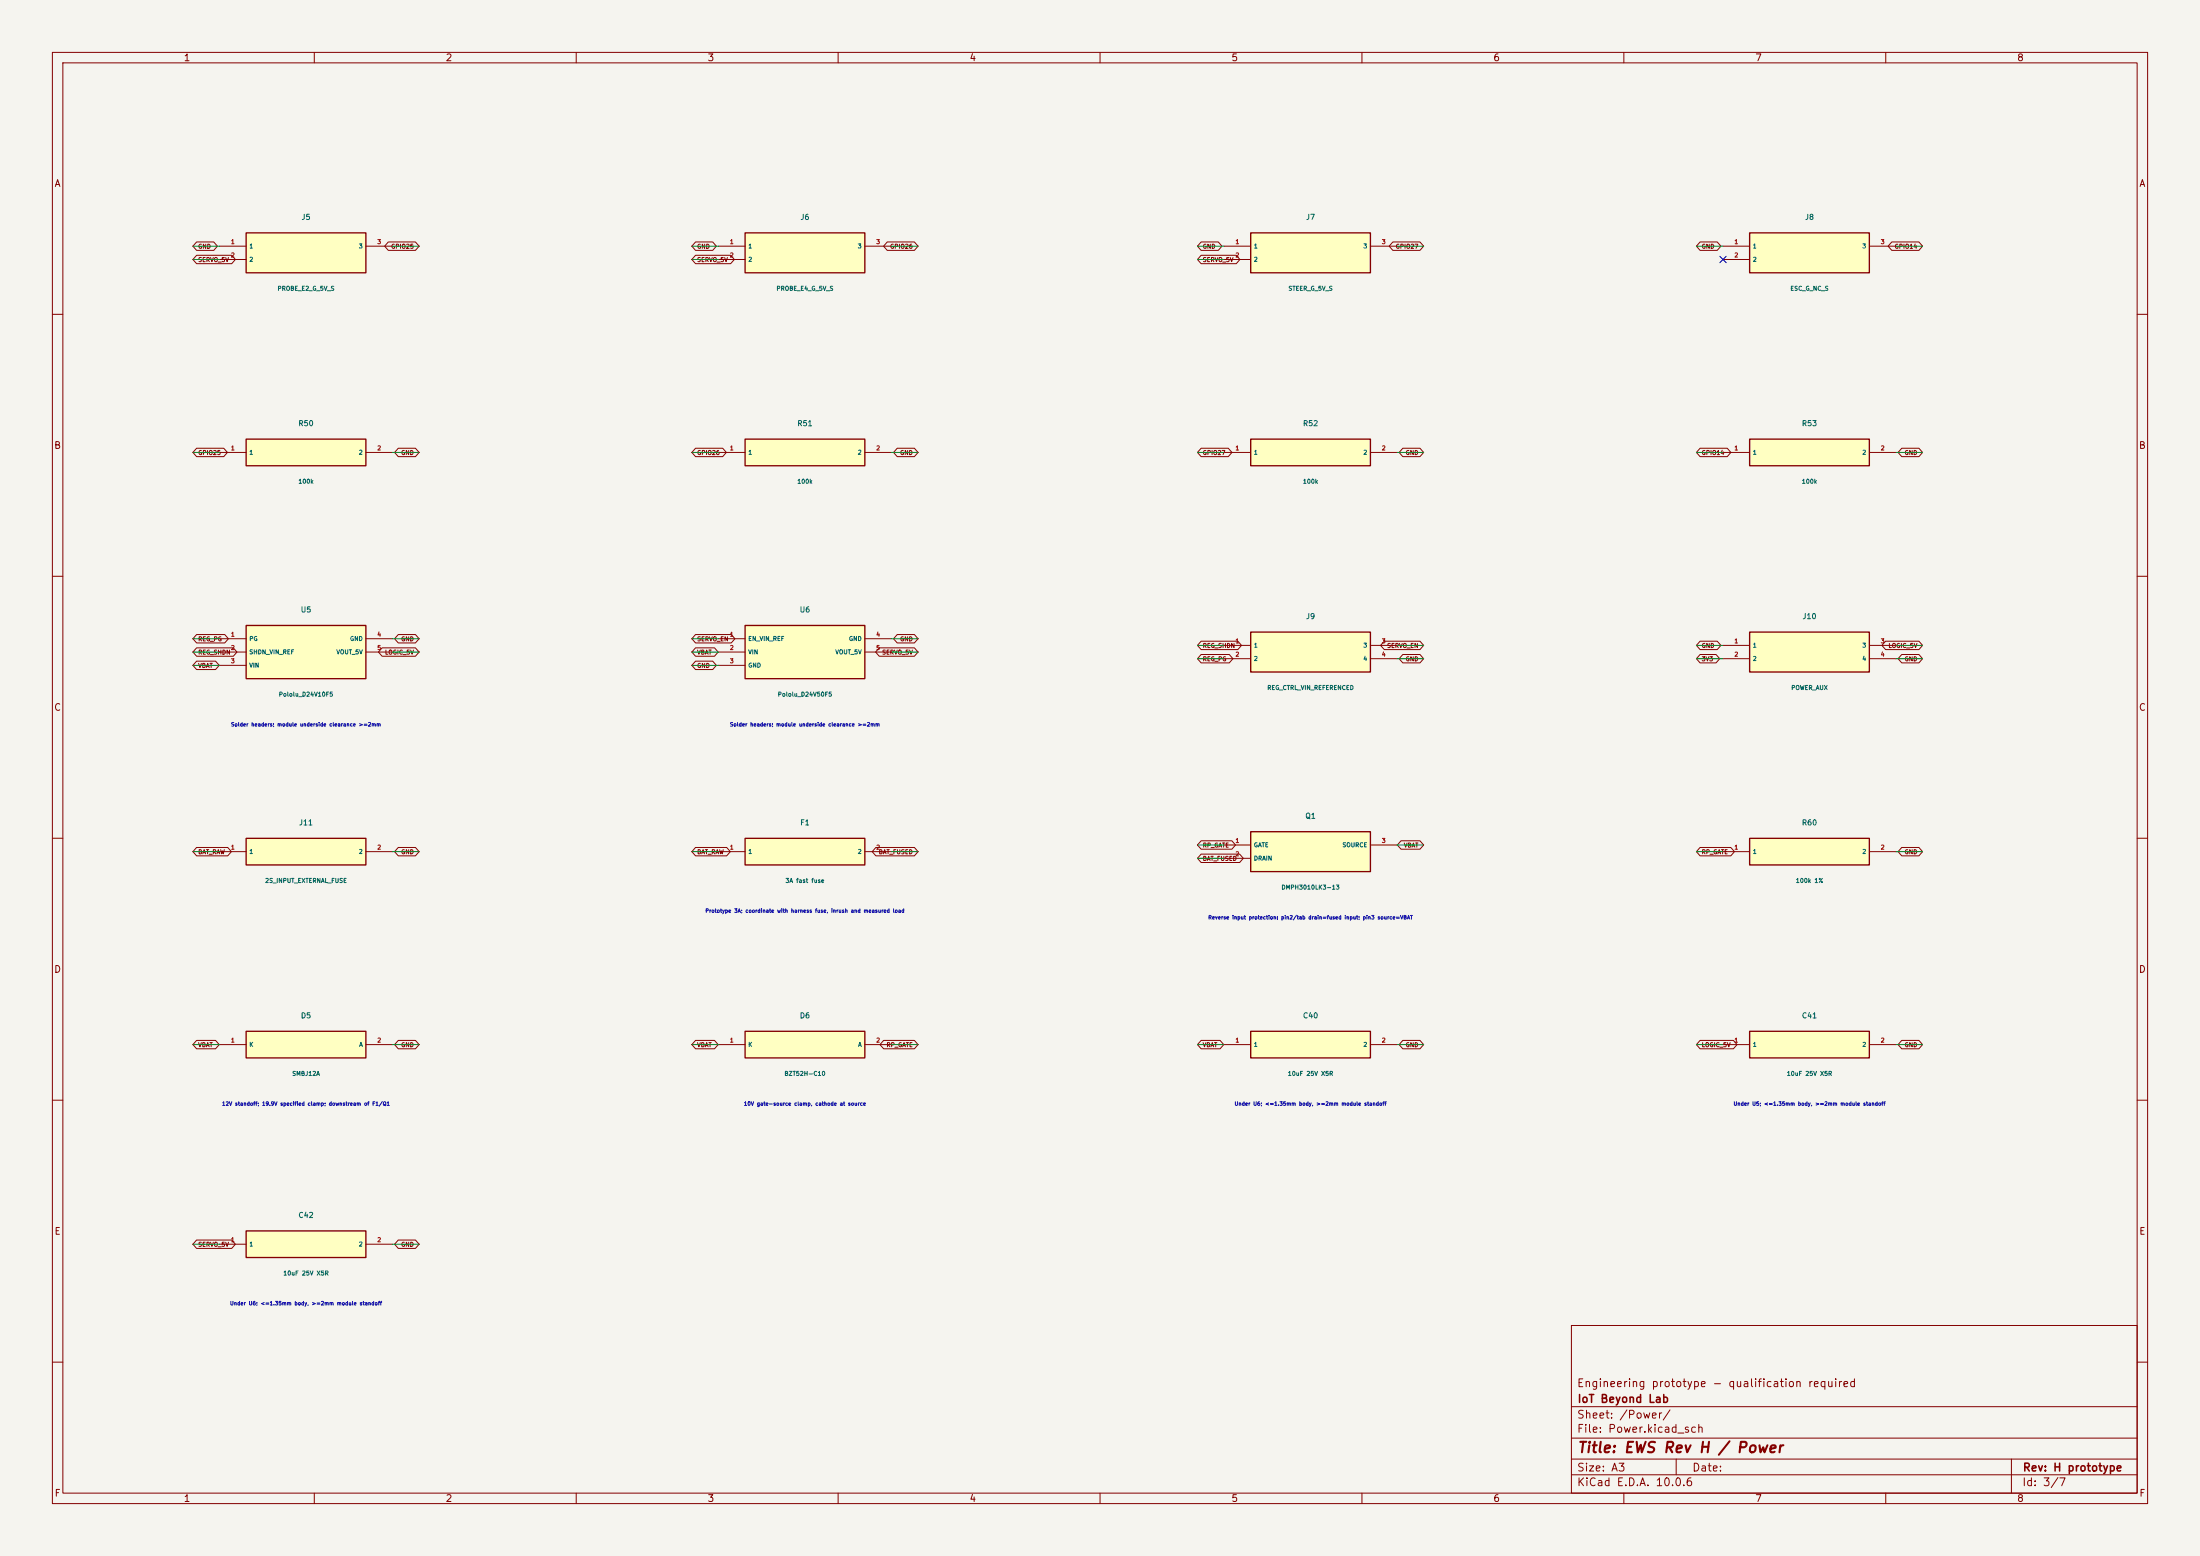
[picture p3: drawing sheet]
(kicad_sch (version 20250114) (generator "eeschema") (paper "A3")
  (title_block (title "EWS Rev H / Power") (rev "H prototype") (company "IoT Beyond Lab") (comment 1 "Engineering prototype - qualification required"))
(lib_symbols (symbol "EWS:J5" (pin_names (offset 0.5)) (in_bom yes) (on_board yes)
  (property "Reference" "J5" (at 0 6.8100000000000005 0) (effects (font (size 1 1))))
  (property "Value" "PROBE_E2_G_5V_S" (at 0 -6.8100000000000005 0) (effects (font (size 0.8 0.8))))
  (property "Footprint" "EWS:J5" (at 0 0 0) (effects (font (size 1 1)) hide))
  (symbol "J5_0_1" (rectangle (start -11.43 3.81) (end 11.43 -3.81) (stroke (width .254) (type default)) (fill (type background))))
  (symbol "J5_1_1" (pin passive line (at -16.509999999999998 1.27 0) (length 5.08) (name "1" (effects (font (size 0.8 0.8)))) (number "1" (effects (font (size 0.8 0.8)))))(pin passive line (at -16.509999999999998 -1.27 0) (length 5.08) (name "2" (effects (font (size 0.8 0.8)))) (number "2" (effects (font (size 0.8 0.8)))))(pin passive line (at 16.509999999999998 1.27 180) (length 5.08) (name "3" (effects (font (size 0.8 0.8)))) (number "3" (effects (font (size 0.8 0.8)))))))(symbol "EWS:J6" (pin_names (offset 0.5)) (in_bom yes) (on_board yes)
  (property "Reference" "J6" (at 0 6.8100000000000005 0) (effects (font (size 1 1))))
  (property "Value" "PROBE_E4_G_5V_S" (at 0 -6.8100000000000005 0) (effects (font (size 0.8 0.8))))
  (property "Footprint" "EWS:J6" (at 0 0 0) (effects (font (size 1 1)) hide))
  (symbol "J6_0_1" (rectangle (start -11.43 3.81) (end 11.43 -3.81) (stroke (width .254) (type default)) (fill (type background))))
  (symbol "J6_1_1" (pin passive line (at -16.509999999999998 1.27 0) (length 5.08) (name "1" (effects (font (size 0.8 0.8)))) (number "1" (effects (font (size 0.8 0.8)))))(pin passive line (at -16.509999999999998 -1.27 0) (length 5.08) (name "2" (effects (font (size 0.8 0.8)))) (number "2" (effects (font (size 0.8 0.8)))))(pin passive line (at 16.509999999999998 1.27 180) (length 5.08) (name "3" (effects (font (size 0.8 0.8)))) (number "3" (effects (font (size 0.8 0.8)))))))(symbol "EWS:J7" (pin_names (offset 0.5)) (in_bom yes) (on_board yes)
  (property "Reference" "J7" (at 0 6.8100000000000005 0) (effects (font (size 1 1))))
  (property "Value" "STEER_G_5V_S" (at 0 -6.8100000000000005 0) (effects (font (size 0.8 0.8))))
  (property "Footprint" "EWS:J7" (at 0 0 0) (effects (font (size 1 1)) hide))
  (symbol "J7_0_1" (rectangle (start -11.43 3.81) (end 11.43 -3.81) (stroke (width .254) (type default)) (fill (type background))))
  (symbol "J7_1_1" (pin passive line (at -16.509999999999998 1.27 0) (length 5.08) (name "1" (effects (font (size 0.8 0.8)))) (number "1" (effects (font (size 0.8 0.8)))))(pin passive line (at -16.509999999999998 -1.27 0) (length 5.08) (name "2" (effects (font (size 0.8 0.8)))) (number "2" (effects (font (size 0.8 0.8)))))(pin passive line (at 16.509999999999998 1.27 180) (length 5.08) (name "3" (effects (font (size 0.8 0.8)))) (number "3" (effects (font (size 0.8 0.8)))))))(symbol "EWS:J8" (pin_names (offset 0.5)) (in_bom yes) (on_board yes)
  (property "Reference" "J8" (at 0 6.8100000000000005 0) (effects (font (size 1 1))))
  (property "Value" "ESC_G_NC_S" (at 0 -6.8100000000000005 0) (effects (font (size 0.8 0.8))))
  (property "Footprint" "EWS:J8" (at 0 0 0) (effects (font (size 1 1)) hide))
  (symbol "J8_0_1" (rectangle (start -11.43 3.81) (end 11.43 -3.81) (stroke (width .254) (type default)) (fill (type background))))
  (symbol "J8_1_1" (pin passive line (at -16.509999999999998 1.27 0) (length 5.08) (name "1" (effects (font (size 0.8 0.8)))) (number "1" (effects (font (size 0.8 0.8)))))(pin passive line (at -16.509999999999998 -1.27 0) (length 5.08) (name "2" (effects (font (size 0.8 0.8)))) (number "2" (effects (font (size 0.8 0.8)))))(pin passive line (at 16.509999999999998 1.27 180) (length 5.08) (name "3" (effects (font (size 0.8 0.8)))) (number "3" (effects (font (size 0.8 0.8)))))))(symbol "EWS:R50" (pin_names (offset 0.5)) (in_bom yes) (on_board yes)
  (property "Reference" "R50" (at 0 5.54 0) (effects (font (size 1 1))))
  (property "Value" "100k" (at 0 -5.54 0) (effects (font (size 0.8 0.8))))
  (property "Footprint" "EWS:R50" (at 0 0 0) (effects (font (size 1 1)) hide))
  (symbol "R50_0_1" (rectangle (start -11.43 2.54) (end 11.43 -2.54) (stroke (width .254) (type default)) (fill (type background))))
  (symbol "R50_1_1" (pin passive line (at -16.509999999999998 0.0 0) (length 5.08) (name "1" (effects (font (size 0.8 0.8)))) (number "1" (effects (font (size 0.8 0.8)))))(pin passive line (at 16.509999999999998 0.0 180) (length 5.08) (name "2" (effects (font (size 0.8 0.8)))) (number "2" (effects (font (size 0.8 0.8)))))))(symbol "EWS:R51" (pin_names (offset 0.5)) (in_bom yes) (on_board yes)
  (property "Reference" "R51" (at 0 5.54 0) (effects (font (size 1 1))))
  (property "Value" "100k" (at 0 -5.54 0) (effects (font (size 0.8 0.8))))
  (property "Footprint" "EWS:R51" (at 0 0 0) (effects (font (size 1 1)) hide))
  (symbol "R51_0_1" (rectangle (start -11.43 2.54) (end 11.43 -2.54) (stroke (width .254) (type default)) (fill (type background))))
  (symbol "R51_1_1" (pin passive line (at -16.509999999999998 0.0 0) (length 5.08) (name "1" (effects (font (size 0.8 0.8)))) (number "1" (effects (font (size 0.8 0.8)))))(pin passive line (at 16.509999999999998 0.0 180) (length 5.08) (name "2" (effects (font (size 0.8 0.8)))) (number "2" (effects (font (size 0.8 0.8)))))))(symbol "EWS:R52" (pin_names (offset 0.5)) (in_bom yes) (on_board yes)
  (property "Reference" "R52" (at 0 5.54 0) (effects (font (size 1 1))))
  (property "Value" "100k" (at 0 -5.54 0) (effects (font (size 0.8 0.8))))
  (property "Footprint" "EWS:R52" (at 0 0 0) (effects (font (size 1 1)) hide))
  (symbol "R52_0_1" (rectangle (start -11.43 2.54) (end 11.43 -2.54) (stroke (width .254) (type default)) (fill (type background))))
  (symbol "R52_1_1" (pin passive line (at -16.509999999999998 0.0 0) (length 5.08) (name "1" (effects (font (size 0.8 0.8)))) (number "1" (effects (font (size 0.8 0.8)))))(pin passive line (at 16.509999999999998 0.0 180) (length 5.08) (name "2" (effects (font (size 0.8 0.8)))) (number "2" (effects (font (size 0.8 0.8)))))))(symbol "EWS:R53" (pin_names (offset 0.5)) (in_bom yes) (on_board yes)
  (property "Reference" "R53" (at 0 5.54 0) (effects (font (size 1 1))))
  (property "Value" "100k" (at 0 -5.54 0) (effects (font (size 0.8 0.8))))
  (property "Footprint" "EWS:R53" (at 0 0 0) (effects (font (size 1 1)) hide))
  (symbol "R53_0_1" (rectangle (start -11.43 2.54) (end 11.43 -2.54) (stroke (width .254) (type default)) (fill (type background))))
  (symbol "R53_1_1" (pin passive line (at -16.509999999999998 0.0 0) (length 5.08) (name "1" (effects (font (size 0.8 0.8)))) (number "1" (effects (font (size 0.8 0.8)))))(pin passive line (at 16.509999999999998 0.0 180) (length 5.08) (name "2" (effects (font (size 0.8 0.8)))) (number "2" (effects (font (size 0.8 0.8)))))))(symbol "EWS:U5" (pin_names (offset 0.5)) (in_bom yes) (on_board yes)
  (property "Reference" "U5" (at 0 8.08 0) (effects (font (size 1 1))))
  (property "Value" "Pololu_D24V10F5" (at 0 -8.08 0) (effects (font (size 0.8 0.8))))
  (property "Footprint" "EWS:U5" (at 0 0 0) (effects (font (size 1 1)) hide))
  (symbol "U5_0_1" (rectangle (start -11.43 5.08) (end 11.43 -5.08) (stroke (width .254) (type default)) (fill (type background))))
  (symbol "U5_1_1" (pin open_collector line (at -16.509999999999998 2.54 0) (length 5.08) (name "PG" (effects (font (size 0.8 0.8)))) (number "1" (effects (font (size 0.8 0.8)))))(pin input line (at -16.509999999999998 0.0 0) (length 5.08) (name "SHDN_VIN_REF" (effects (font (size 0.8 0.8)))) (number "2" (effects (font (size 0.8 0.8)))))(pin passive line (at -16.509999999999998 -2.54 0) (length 5.08) (name "VIN" (effects (font (size 0.8 0.8)))) (number "3" (effects (font (size 0.8 0.8)))))(pin passive line (at 16.509999999999998 2.54 180) (length 5.08) (name "GND" (effects (font (size 0.8 0.8)))) (number "4" (effects (font (size 0.8 0.8)))))(pin power_out line (at 16.509999999999998 0.0 180) (length 5.08) (name "VOUT_5V" (effects (font (size 0.8 0.8)))) (number "5" (effects (font (size 0.8 0.8)))))))(symbol "EWS:U6" (pin_names (offset 0.5)) (in_bom yes) (on_board yes)
  (property "Reference" "U6" (at 0 8.08 0) (effects (font (size 1 1))))
  (property "Value" "Pololu_D24V50F5" (at 0 -8.08 0) (effects (font (size 0.8 0.8))))
  (property "Footprint" "EWS:U6" (at 0 0 0) (effects (font (size 1 1)) hide))
  (symbol "U6_0_1" (rectangle (start -11.43 5.08) (end 11.43 -5.08) (stroke (width .254) (type default)) (fill (type background))))
  (symbol "U6_1_1" (pin input line (at -16.509999999999998 2.54 0) (length 5.08) (name "EN_VIN_REF" (effects (font (size 0.8 0.8)))) (number "1" (effects (font (size 0.8 0.8)))))(pin passive line (at -16.509999999999998 0.0 0) (length 5.08) (name "VIN" (effects (font (size 0.8 0.8)))) (number "2" (effects (font (size 0.8 0.8)))))(pin passive line (at -16.509999999999998 -2.54 0) (length 5.08) (name "GND" (effects (font (size 0.8 0.8)))) (number "3" (effects (font (size 0.8 0.8)))))(pin passive line (at 16.509999999999998 2.54 180) (length 5.08) (name "GND" (effects (font (size 0.8 0.8)))) (number "4" (effects (font (size 0.8 0.8)))))(pin power_out line (at 16.509999999999998 0.0 180) (length 5.08) (name "VOUT_5V" (effects (font (size 0.8 0.8)))) (number "5" (effects (font (size 0.8 0.8)))))))(symbol "EWS:J9" (pin_names (offset 0.5)) (in_bom yes) (on_board yes)
  (property "Reference" "J9" (at 0 6.8100000000000005 0) (effects (font (size 1 1))))
  (property "Value" "REG_CTRL_VIN_REFERENCED" (at 0 -6.8100000000000005 0) (effects (font (size 0.8 0.8))))
  (property "Footprint" "EWS:J9" (at 0 0 0) (effects (font (size 1 1)) hide))
  (symbol "J9_0_1" (rectangle (start -11.43 3.81) (end 11.43 -3.81) (stroke (width .254) (type default)) (fill (type background))))
  (symbol "J9_1_1" (pin passive line (at -16.509999999999998 1.27 0) (length 5.08) (name "1" (effects (font (size 0.8 0.8)))) (number "1" (effects (font (size 0.8 0.8)))))(pin passive line (at -16.509999999999998 -1.27 0) (length 5.08) (name "2" (effects (font (size 0.8 0.8)))) (number "2" (effects (font (size 0.8 0.8)))))(pin passive line (at 16.509999999999998 1.27 180) (length 5.08) (name "3" (effects (font (size 0.8 0.8)))) (number "3" (effects (font (size 0.8 0.8)))))(pin passive line (at 16.509999999999998 -1.27 180) (length 5.08) (name "4" (effects (font (size 0.8 0.8)))) (number "4" (effects (font (size 0.8 0.8)))))))(symbol "EWS:J10" (pin_names (offset 0.5)) (in_bom yes) (on_board yes)
  (property "Reference" "J10" (at 0 6.8100000000000005 0) (effects (font (size 1 1))))
  (property "Value" "POWER_AUX" (at 0 -6.8100000000000005 0) (effects (font (size 0.8 0.8))))
  (property "Footprint" "EWS:J10" (at 0 0 0) (effects (font (size 1 1)) hide))
  (symbol "J10_0_1" (rectangle (start -11.43 3.81) (end 11.43 -3.81) (stroke (width .254) (type default)) (fill (type background))))
  (symbol "J10_1_1" (pin passive line (at -16.509999999999998 1.27 0) (length 5.08) (name "1" (effects (font (size 0.8 0.8)))) (number "1" (effects (font (size 0.8 0.8)))))(pin passive line (at -16.509999999999998 -1.27 0) (length 5.08) (name "2" (effects (font (size 0.8 0.8)))) (number "2" (effects (font (size 0.8 0.8)))))(pin passive line (at 16.509999999999998 1.27 180) (length 5.08) (name "3" (effects (font (size 0.8 0.8)))) (number "3" (effects (font (size 0.8 0.8)))))(pin passive line (at 16.509999999999998 -1.27 180) (length 5.08) (name "4" (effects (font (size 0.8 0.8)))) (number "4" (effects (font (size 0.8 0.8)))))))(symbol "EWS:J11" (pin_names (offset 0.5)) (in_bom yes) (on_board yes)
  (property "Reference" "J11" (at 0 5.54 0) (effects (font (size 1 1))))
  (property "Value" "2S_INPUT_EXTERNAL_FUSE" (at 0 -5.54 0) (effects (font (size 0.8 0.8))))
  (property "Footprint" "EWS:J11" (at 0 0 0) (effects (font (size 1 1)) hide))
  (symbol "J11_0_1" (rectangle (start -11.43 2.54) (end 11.43 -2.54) (stroke (width .254) (type default)) (fill (type background))))
  (symbol "J11_1_1" (pin passive line (at -16.509999999999998 0.0 0) (length 5.08) (name "1" (effects (font (size 0.8 0.8)))) (number "1" (effects (font (size 0.8 0.8)))))(pin passive line (at 16.509999999999998 0.0 180) (length 5.08) (name "2" (effects (font (size 0.8 0.8)))) (number "2" (effects (font (size 0.8 0.8)))))))(symbol "EWS:F1" (pin_names (offset 0.5)) (in_bom yes) (on_board yes)
  (property "Reference" "F1" (at 0 5.54 0) (effects (font (size 1 1))))
  (property "Value" "3A fast fuse" (at 0 -5.54 0) (effects (font (size 0.8 0.8))))
  (property "Footprint" "EWS:F1" (at 0 0 0) (effects (font (size 1 1)) hide))
  (symbol "F1_0_1" (rectangle (start -11.43 2.54) (end 11.43 -2.54) (stroke (width .254) (type default)) (fill (type background))))
  (symbol "F1_1_1" (pin passive line (at -16.509999999999998 0.0 0) (length 5.08) (name "1" (effects (font (size 0.8 0.8)))) (number "1" (effects (font (size 0.8 0.8)))))(pin passive line (at 16.509999999999998 0.0 180) (length 5.08) (name "2" (effects (font (size 0.8 0.8)))) (number "2" (effects (font (size 0.8 0.8)))))))(symbol "EWS:Q1" (pin_names (offset 0.5)) (in_bom yes) (on_board yes)
  (property "Reference" "Q1" (at 0 6.8100000000000005 0) (effects (font (size 1 1))))
  (property "Value" "DMPH3010LK3-13" (at 0 -6.8100000000000005 0) (effects (font (size 0.8 0.8))))
  (property "Footprint" "EWS:Q1" (at 0 0 0) (effects (font (size 1 1)) hide))
  (symbol "Q1_0_1" (rectangle (start -11.43 3.81) (end 11.43 -3.81) (stroke (width .254) (type default)) (fill (type background))))
  (symbol "Q1_1_1" (pin passive line (at -16.509999999999998 1.27 0) (length 5.08) (name "GATE" (effects (font (size 0.8 0.8)))) (number "1" (effects (font (size 0.8 0.8)))))(pin passive line (at -16.509999999999998 -1.27 0) (length 5.08) (name "DRAIN" (effects (font (size 0.8 0.8)))) (number "2" (effects (font (size 0.8 0.8)))))(pin passive line (at 16.509999999999998 1.27 180) (length 5.08) (name "SOURCE" (effects (font (size 0.8 0.8)))) (number "3" (effects (font (size 0.8 0.8)))))))(symbol "EWS:R60" (pin_names (offset 0.5)) (in_bom yes) (on_board yes)
  (property "Reference" "R60" (at 0 5.54 0) (effects (font (size 1 1))))
  (property "Value" "100k 1%" (at 0 -5.54 0) (effects (font (size 0.8 0.8))))
  (property "Footprint" "EWS:R60" (at 0 0 0) (effects (font (size 1 1)) hide))
  (symbol "R60_0_1" (rectangle (start -11.43 2.54) (end 11.43 -2.54) (stroke (width .254) (type default)) (fill (type background))))
  (symbol "R60_1_1" (pin passive line (at -16.509999999999998 0.0 0) (length 5.08) (name "1" (effects (font (size 0.8 0.8)))) (number "1" (effects (font (size 0.8 0.8)))))(pin passive line (at 16.509999999999998 0.0 180) (length 5.08) (name "2" (effects (font (size 0.8 0.8)))) (number "2" (effects (font (size 0.8 0.8)))))))(symbol "EWS:D5" (pin_names (offset 0.5)) (in_bom yes) (on_board yes)
  (property "Reference" "D5" (at 0 5.54 0) (effects (font (size 1 1))))
  (property "Value" "SMBJ12A" (at 0 -5.54 0) (effects (font (size 0.8 0.8))))
  (property "Footprint" "EWS:D5" (at 0 0 0) (effects (font (size 1 1)) hide))
  (symbol "D5_0_1" (rectangle (start -11.43 2.54) (end 11.43 -2.54) (stroke (width .254) (type default)) (fill (type background))))
  (symbol "D5_1_1" (pin passive line (at -16.509999999999998 0.0 0) (length 5.08) (name "K" (effects (font (size 0.8 0.8)))) (number "1" (effects (font (size 0.8 0.8)))))(pin passive line (at 16.509999999999998 0.0 180) (length 5.08) (name "A" (effects (font (size 0.8 0.8)))) (number "2" (effects (font (size 0.8 0.8)))))))(symbol "EWS:D6" (pin_names (offset 0.5)) (in_bom yes) (on_board yes)
  (property "Reference" "D6" (at 0 5.54 0) (effects (font (size 1 1))))
  (property "Value" "BZT52H-C10" (at 0 -5.54 0) (effects (font (size 0.8 0.8))))
  (property "Footprint" "EWS:D6" (at 0 0 0) (effects (font (size 1 1)) hide))
  (symbol "D6_0_1" (rectangle (start -11.43 2.54) (end 11.43 -2.54) (stroke (width .254) (type default)) (fill (type background))))
  (symbol "D6_1_1" (pin passive line (at -16.509999999999998 0.0 0) (length 5.08) (name "K" (effects (font (size 0.8 0.8)))) (number "1" (effects (font (size 0.8 0.8)))))(pin passive line (at 16.509999999999998 0.0 180) (length 5.08) (name "A" (effects (font (size 0.8 0.8)))) (number "2" (effects (font (size 0.8 0.8)))))))(symbol "EWS:C40" (pin_names (offset 0.5)) (in_bom yes) (on_board yes)
  (property "Reference" "C40" (at 0 5.54 0) (effects (font (size 1 1))))
  (property "Value" "10uF 25V X5R" (at 0 -5.54 0) (effects (font (size 0.8 0.8))))
  (property "Footprint" "EWS:C40" (at 0 0 0) (effects (font (size 1 1)) hide))
  (symbol "C40_0_1" (rectangle (start -11.43 2.54) (end 11.43 -2.54) (stroke (width .254) (type default)) (fill (type background))))
  (symbol "C40_1_1" (pin passive line (at -16.509999999999998 0.0 0) (length 5.08) (name "1" (effects (font (size 0.8 0.8)))) (number "1" (effects (font (size 0.8 0.8)))))(pin passive line (at 16.509999999999998 0.0 180) (length 5.08) (name "2" (effects (font (size 0.8 0.8)))) (number "2" (effects (font (size 0.8 0.8)))))))(symbol "EWS:C41" (pin_names (offset 0.5)) (in_bom yes) (on_board yes)
  (property "Reference" "C41" (at 0 5.54 0) (effects (font (size 1 1))))
  (property "Value" "10uF 25V X5R" (at 0 -5.54 0) (effects (font (size 0.8 0.8))))
  (property "Footprint" "EWS:C41" (at 0 0 0) (effects (font (size 1 1)) hide))
  (symbol "C41_0_1" (rectangle (start -11.43 2.54) (end 11.43 -2.54) (stroke (width .254) (type default)) (fill (type background))))
  (symbol "C41_1_1" (pin passive line (at -16.509999999999998 0.0 0) (length 5.08) (name "1" (effects (font (size 0.8 0.8)))) (number "1" (effects (font (size 0.8 0.8)))))(pin passive line (at 16.509999999999998 0.0 180) (length 5.08) (name "2" (effects (font (size 0.8 0.8)))) (number "2" (effects (font (size 0.8 0.8)))))))(symbol "EWS:C42" (pin_names (offset 0.5)) (in_bom yes) (on_board yes)
  (property "Reference" "C42" (at 0 5.54 0) (effects (font (size 1 1))))
  (property "Value" "10uF 25V X5R" (at 0 -5.54 0) (effects (font (size 0.8 0.8))))
  (property "Footprint" "EWS:C42" (at 0 0 0) (effects (font (size 1 1)) hide))
  (symbol "C42_0_1" (rectangle (start -11.43 2.54) (end 11.43 -2.54) (stroke (width .254) (type default)) (fill (type background))))
  (symbol "C42_1_1" (pin passive line (at -16.509999999999998 0.0 0) (length 5.08) (name "1" (effects (font (size 0.8 0.8)))) (number "1" (effects (font (size 0.8 0.8)))))(pin passive line (at 16.509999999999998 0.0 180) (length 5.08) (name "2" (effects (font (size 0.8 0.8)))) (number "2" (effects (font (size 0.8 0.8))))))))
(symbol (lib_id "EWS:J5") (at 58.42 48.26 0) (unit 1) (in_bom yes) (on_board yes) (dnp no)
    (property "Reference" "J5" (at 58.42 41.449999999999996 0) (effects (font (size 1 1))))
    (property "Value" "PROBE_E2_G_5V_S" (at 58.42 55.07 0) (effects (font (size 0.8 0.8))))
    (property "Footprint" "EWS:J5" (at 58.42 48.26 0) (effects (font (size 1 1)) hide)))(symbol (lib_id "EWS:J6") (at 153.67000000000002 48.26 0) (unit 1) (in_bom yes) (on_board yes) (dnp no)
    (property "Reference" "J6" (at 153.67000000000002 41.449999999999996 0) (effects (font (size 1 1))))
    (property "Value" "PROBE_E4_G_5V_S" (at 153.67000000000002 55.07 0) (effects (font (size 0.8 0.8))))
    (property "Footprint" "EWS:J6" (at 153.67000000000002 48.26 0) (effects (font (size 1 1)) hide)))(symbol (lib_id "EWS:J7") (at 250.19 48.26 0) (unit 1) (in_bom yes) (on_board yes) (dnp no)
    (property "Reference" "J7" (at 250.19 41.449999999999996 0) (effects (font (size 1 1))))
    (property "Value" "STEER_G_5V_S" (at 250.19 55.07 0) (effects (font (size 0.8 0.8))))
    (property "Footprint" "EWS:J7" (at 250.19 48.26 0) (effects (font (size 1 1)) hide)))(symbol (lib_id "EWS:J8") (at 345.44 48.26 0) (unit 1) (in_bom yes) (on_board yes) (dnp no)
    (property "Reference" "J8" (at 345.44 41.449999999999996 0) (effects (font (size 1 1))))
    (property "Value" "ESC_G_NC_S" (at 345.44 55.07 0) (effects (font (size 0.8 0.8))))
    (property "Footprint" "EWS:J8" (at 345.44 48.26 0) (effects (font (size 1 1)) hide)))(symbol (lib_id "EWS:R50") (at 58.42 86.36 0) (unit 1) (in_bom yes) (on_board yes) (dnp no)
    (property "Reference" "R50" (at 58.42 80.82 0) (effects (font (size 1 1))))
    (property "Value" "100k" (at 58.42 91.9 0) (effects (font (size 0.8 0.8))))
    (property "Footprint" "EWS:R50" (at 58.42 86.36 0) (effects (font (size 1 1)) hide)))(symbol (lib_id "EWS:R51") (at 153.67000000000002 86.36 0) (unit 1) (in_bom yes) (on_board yes) (dnp no)
    (property "Reference" "R51" (at 153.67000000000002 80.82 0) (effects (font (size 1 1))))
    (property "Value" "100k" (at 153.67000000000002 91.9 0) (effects (font (size 0.8 0.8))))
    (property "Footprint" "EWS:R51" (at 153.67000000000002 86.36 0) (effects (font (size 1 1)) hide)))(symbol (lib_id "EWS:R52") (at 250.19 86.36 0) (unit 1) (in_bom yes) (on_board yes) (dnp no)
    (property "Reference" "R52" (at 250.19 80.82 0) (effects (font (size 1 1))))
    (property "Value" "100k" (at 250.19 91.9 0) (effects (font (size 0.8 0.8))))
    (property "Footprint" "EWS:R52" (at 250.19 86.36 0) (effects (font (size 1 1)) hide)))(symbol (lib_id "EWS:R53") (at 345.44 86.36 0) (unit 1) (in_bom yes) (on_board yes) (dnp no)
    (property "Reference" "R53" (at 345.44 80.82 0) (effects (font (size 1 1))))
    (property "Value" "100k" (at 345.44 91.9 0) (effects (font (size 0.8 0.8))))
    (property "Footprint" "EWS:R53" (at 345.44 86.36 0) (effects (font (size 1 1)) hide)))(symbol (lib_id "EWS:U5") (at 58.42 124.46000000000001 0) (unit 1) (in_bom yes) (on_board yes) (dnp no)
    (property "Reference" "U5" (at 58.42 116.38000000000001 0) (effects (font (size 1 1))))
    (property "Value" "Pololu_D24V10F5" (at 58.42 132.54000000000002 0) (effects (font (size 0.8 0.8))))
    (property "Footprint" "EWS:U5" (at 58.42 124.46000000000001 0) (effects (font (size 1 1)) hide)))(symbol (lib_id "EWS:U6") (at 153.67000000000002 124.46000000000001 0) (unit 1) (in_bom yes) (on_board yes) (dnp no)
    (property "Reference" "U6" (at 153.67000000000002 116.38000000000001 0) (effects (font (size 1 1))))
    (property "Value" "Pololu_D24V50F5" (at 153.67000000000002 132.54000000000002 0) (effects (font (size 0.8 0.8))))
    (property "Footprint" "EWS:U6" (at 153.67000000000002 124.46000000000001 0) (effects (font (size 1 1)) hide)))(symbol (lib_id "EWS:J9") (at 250.19 124.46000000000001 0) (unit 1) (in_bom yes) (on_board yes) (dnp no)
    (property "Reference" "J9" (at 250.19 117.65 0) (effects (font (size 1 1))))
    (property "Value" "REG_CTRL_VIN_REFERENCED" (at 250.19 131.27 0) (effects (font (size 0.8 0.8))))
    (property "Footprint" "EWS:J9" (at 250.19 124.46000000000001 0) (effects (font (size 1 1)) hide)))(symbol (lib_id "EWS:J10") (at 345.44 124.46000000000001 0) (unit 1) (in_bom yes) (on_board yes) (dnp no)
    (property "Reference" "J10" (at 345.44 117.65 0) (effects (font (size 1 1))))
    (property "Value" "POWER_AUX" (at 345.44 131.27 0) (effects (font (size 0.8 0.8))))
    (property "Footprint" "EWS:J10" (at 345.44 124.46000000000001 0) (effects (font (size 1 1)) hide)))(symbol (lib_id "EWS:J11") (at 58.42 162.56 0) (unit 1) (in_bom yes) (on_board yes) (dnp no)
    (property "Reference" "J11" (at 58.42 157.02 0) (effects (font (size 1 1))))
    (property "Value" "2S_INPUT_EXTERNAL_FUSE" (at 58.42 168.1 0) (effects (font (size 0.8 0.8))))
    (property "Footprint" "EWS:J11" (at 58.42 162.56 0) (effects (font (size 1 1)) hide)))(symbol (lib_id "EWS:F1") (at 153.67000000000002 162.56 0) (unit 1) (in_bom yes) (on_board yes) (dnp no)
    (property "Reference" "F1" (at 153.67000000000002 157.02 0) (effects (font (size 1 1))))
    (property "Value" "3A fast fuse" (at 153.67000000000002 168.1 0) (effects (font (size 0.8 0.8))))
    (property "Footprint" "EWS:F1" (at 153.67000000000002 162.56 0) (effects (font (size 1 1)) hide)))(symbol (lib_id "EWS:Q1") (at 250.19 162.56 0) (unit 1) (in_bom yes) (on_board yes) (dnp no)
    (property "Reference" "Q1" (at 250.19 155.75 0) (effects (font (size 1 1))))
    (property "Value" "DMPH3010LK3-13" (at 250.19 169.37 0) (effects (font (size 0.8 0.8))))
    (property "Footprint" "EWS:Q1" (at 250.19 162.56 0) (effects (font (size 1 1)) hide)))(symbol (lib_id "EWS:R60") (at 345.44 162.56 0) (unit 1) (in_bom yes) (on_board yes) (dnp no)
    (property "Reference" "R60" (at 345.44 157.02 0) (effects (font (size 1 1))))
    (property "Value" "100k 1%" (at 345.44 168.1 0) (effects (font (size 0.8 0.8))))
    (property "Footprint" "EWS:R60" (at 345.44 162.56 0) (effects (font (size 1 1)) hide)))(symbol (lib_id "EWS:D5") (at 58.42 199.39000000000001 0) (unit 1) (in_bom yes) (on_board yes) (dnp no)
    (property "Reference" "D5" (at 58.42 193.85000000000002 0) (effects (font (size 1 1))))
    (property "Value" "SMBJ12A" (at 58.42 204.93 0) (effects (font (size 0.8 0.8))))
    (property "Footprint" "EWS:D5" (at 58.42 199.39000000000001 0) (effects (font (size 1 1)) hide)))(symbol (lib_id "EWS:D6") (at 153.67000000000002 199.39000000000001 0) (unit 1) (in_bom yes) (on_board yes) (dnp no)
    (property "Reference" "D6" (at 153.67000000000002 193.85000000000002 0) (effects (font (size 1 1))))
    (property "Value" "BZT52H-C10" (at 153.67000000000002 204.93 0) (effects (font (size 0.8 0.8))))
    (property "Footprint" "EWS:D6" (at 153.67000000000002 199.39000000000001 0) (effects (font (size 1 1)) hide)))(symbol (lib_id "EWS:C40") (at 250.19 199.39000000000001 0) (unit 1) (in_bom yes) (on_board yes) (dnp no)
    (property "Reference" "C40" (at 250.19 193.85000000000002 0) (effects (font (size 1 1))))
    (property "Value" "10uF 25V X5R" (at 250.19 204.93 0) (effects (font (size 0.8 0.8))))
    (property "Footprint" "EWS:C40" (at 250.19 199.39000000000001 0) (effects (font (size 1 1)) hide)))(symbol (lib_id "EWS:C41") (at 345.44 199.39000000000001 0) (unit 1) (in_bom yes) (on_board yes) (dnp no)
    (property "Reference" "C41" (at 345.44 193.85000000000002 0) (effects (font (size 1 1))))
    (property "Value" "10uF 25V X5R" (at 345.44 204.93 0) (effects (font (size 0.8 0.8))))
    (property "Footprint" "EWS:C41" (at 345.44 199.39000000000001 0) (effects (font (size 1 1)) hide)))(symbol (lib_id "EWS:C42") (at 58.42 237.49 0) (unit 1) (in_bom yes) (on_board yes) (dnp no)
    (property "Reference" "C42" (at 58.42 231.95000000000002 0) (effects (font (size 1 1))))
    (property "Value" "10uF 25V X5R" (at 58.42 243.03 0) (effects (font (size 0.8 0.8))))
    (property "Footprint" "EWS:C42" (at 58.42 237.49 0) (effects (font (size 1 1)) hide)))(wire (pts (xy 41.910000000000004 46.989999999999995) (xy 36.830000000000005 46.989999999999995)) (stroke (width 0) (type default)))(global_label "GND" (shape bidirectional) (at 36.830000000000005 46.989999999999995 0) (effects (font (size .8 .8)) (justify left)))(wire (pts (xy 41.910000000000004 49.53) (xy 36.830000000000005 49.53)) (stroke (width 0) (type default)))(global_label "SERVO_5V" (shape bidirectional) (at 36.830000000000005 49.53 0) (effects (font (size .8 .8)) (justify left)))(wire (pts (xy 74.93 46.989999999999995) (xy 80.01 46.989999999999995)) (stroke (width 0) (type default)))(global_label "GPIO25" (shape bidirectional) (at 80.01 46.989999999999995 180) (effects (font (size .8 .8)) (justify right)))(wire (pts (xy 137.16000000000003 46.989999999999995) (xy 132.08 46.989999999999995)) (stroke (width 0) (type default)))(global_label "GND" (shape bidirectional) (at 132.08 46.989999999999995 0) (effects (font (size .8 .8)) (justify left)))(wire (pts (xy 137.16000000000003 49.53) (xy 132.08 49.53)) (stroke (width 0) (type default)))(global_label "SERVO_5V" (shape bidirectional) (at 132.08 49.53 0) (effects (font (size .8 .8)) (justify left)))(wire (pts (xy 170.18 46.989999999999995) (xy 175.26000000000002 46.989999999999995)) (stroke (width 0) (type default)))(global_label "GPIO26" (shape bidirectional) (at 175.26000000000002 46.989999999999995 180) (effects (font (size .8 .8)) (justify right)))(wire (pts (xy 233.68 46.989999999999995) (xy 228.6 46.989999999999995)) (stroke (width 0) (type default)))(global_label "GND" (shape bidirectional) (at 228.6 46.989999999999995 0) (effects (font (size .8 .8)) (justify left)))(wire (pts (xy 233.68 49.53) (xy 228.6 49.53)) (stroke (width 0) (type default)))(global_label "SERVO_5V" (shape bidirectional) (at 228.6 49.53 0) (effects (font (size .8 .8)) (justify left)))(wire (pts (xy 266.7 46.989999999999995) (xy 271.78 46.989999999999995)) (stroke (width 0) (type default)))(global_label "GPIO27" (shape bidirectional) (at 271.78 46.989999999999995 180) (effects (font (size .8 .8)) (justify right)))(wire (pts (xy 328.93 46.989999999999995) (xy 323.85 46.989999999999995)) (stroke (width 0) (type default)))(global_label "GND" (shape bidirectional) (at 323.85 46.989999999999995 0) (effects (font (size .8 .8)) (justify left)))(no_connect (at 328.93 49.53))(wire (pts (xy 361.95 46.989999999999995) (xy 367.03 46.989999999999995)) (stroke (width 0) (type default)))(global_label "GPIO14" (shape bidirectional) (at 367.03 46.989999999999995 180) (effects (font (size .8 .8)) (justify right)))(wire (pts (xy 41.910000000000004 86.36) (xy 36.830000000000005 86.36)) (stroke (width 0) (type default)))(global_label "GPIO25" (shape bidirectional) (at 36.830000000000005 86.36 0) (effects (font (size .8 .8)) (justify left)))(wire (pts (xy 74.93 86.36) (xy 80.01 86.36)) (stroke (width 0) (type default)))(global_label "GND" (shape bidirectional) (at 80.01 86.36 180) (effects (font (size .8 .8)) (justify right)))(wire (pts (xy 137.16000000000003 86.36) (xy 132.08 86.36)) (stroke (width 0) (type default)))(global_label "GPIO26" (shape bidirectional) (at 132.08 86.36 0) (effects (font (size .8 .8)) (justify left)))(wire (pts (xy 170.18 86.36) (xy 175.26000000000002 86.36)) (stroke (width 0) (type default)))(global_label "GND" (shape bidirectional) (at 175.26000000000002 86.36 180) (effects (font (size .8 .8)) (justify right)))(wire (pts (xy 233.68 86.36) (xy 228.6 86.36)) (stroke (width 0) (type default)))(global_label "GPIO27" (shape bidirectional) (at 228.6 86.36 0) (effects (font (size .8 .8)) (justify left)))(wire (pts (xy 266.7 86.36) (xy 271.78 86.36)) (stroke (width 0) (type default)))(global_label "GND" (shape bidirectional) (at 271.78 86.36 180) (effects (font (size .8 .8)) (justify right)))(wire (pts (xy 328.93 86.36) (xy 323.85 86.36)) (stroke (width 0) (type default)))(global_label "GPIO14" (shape bidirectional) (at 323.85 86.36 0) (effects (font (size .8 .8)) (justify left)))(wire (pts (xy 361.95 86.36) (xy 367.03 86.36)) (stroke (width 0) (type default)))(global_label "GND" (shape bidirectional) (at 367.03 86.36 180) (effects (font (size .8 .8)) (justify right)))(text "Solder headers; module underside clearance >=2mm" (at 58.42 138.54000000000002 0) (effects (font (size 0.7 0.7))))(wire (pts (xy 41.910000000000004 121.92) (xy 36.830000000000005 121.92)) (stroke (width 0) (type default)))(global_label "REG_PG" (shape bidirectional) (at 36.830000000000005 121.92 0) (effects (font (size .8 .8)) (justify left)))(wire (pts (xy 41.910000000000004 124.46000000000001) (xy 36.830000000000005 124.46000000000001)) (stroke (width 0) (type default)))(global_label "REG_SHDN" (shape bidirectional) (at 36.830000000000005 124.46000000000001 0) (effects (font (size .8 .8)) (justify left)))(wire (pts (xy 41.910000000000004 127.00000000000001) (xy 36.830000000000005 127.00000000000001)) (stroke (width 0) (type default)))(global_label "VBAT" (shape bidirectional) (at 36.830000000000005 127.00000000000001 0) (effects (font (size .8 .8)) (justify left)))(wire (pts (xy 74.93 121.92) (xy 80.01 121.92)) (stroke (width 0) (type default)))(global_label "GND" (shape bidirectional) (at 80.01 121.92 180) (effects (font (size .8 .8)) (justify right)))(wire (pts (xy 74.93 124.46000000000001) (xy 80.01 124.46000000000001)) (stroke (width 0) (type default)))(global_label "LOGIC_5V" (shape bidirectional) (at 80.01 124.46000000000001 180) (effects (font (size .8 .8)) (justify right)))(text "Solder headers; module underside clearance >=2mm" (at 153.67000000000002 138.54000000000002 0) (effects (font (size 0.7 0.7))))(wire (pts (xy 137.16000000000003 121.92) (xy 132.08 121.92)) (stroke (width 0) (type default)))(global_label "SERVO_EN" (shape bidirectional) (at 132.08 121.92 0) (effects (font (size .8 .8)) (justify left)))(wire (pts (xy 137.16000000000003 124.46000000000001) (xy 132.08 124.46000000000001)) (stroke (width 0) (type default)))(global_label "VBAT" (shape bidirectional) (at 132.08 124.46000000000001 0) (effects (font (size .8 .8)) (justify left)))(wire (pts (xy 137.16000000000003 127.00000000000001) (xy 132.08 127.00000000000001)) (stroke (width 0) (type default)))(global_label "GND" (shape bidirectional) (at 132.08 127.00000000000001 0) (effects (font (size .8 .8)) (justify left)))(wire (pts (xy 170.18 121.92) (xy 175.26000000000002 121.92)) (stroke (width 0) (type default)))(global_label "GND" (shape bidirectional) (at 175.26000000000002 121.92 180) (effects (font (size .8 .8)) (justify right)))(wire (pts (xy 170.18 124.46000000000001) (xy 175.26000000000002 124.46000000000001)) (stroke (width 0) (type default)))(global_label "SERVO_5V" (shape bidirectional) (at 175.26000000000002 124.46000000000001 180) (effects (font (size .8 .8)) (justify right)))(wire (pts (xy 233.68 123.19000000000001) (xy 228.6 123.19000000000001)) (stroke (width 0) (type default)))(global_label "REG_SHDN" (shape bidirectional) (at 228.6 123.19000000000001 0) (effects (font (size .8 .8)) (justify left)))(wire (pts (xy 233.68 125.73) (xy 228.6 125.73)) (stroke (width 0) (type default)))(global_label "REG_PG" (shape bidirectional) (at 228.6 125.73 0) (effects (font (size .8 .8)) (justify left)))(wire (pts (xy 266.7 123.19000000000001) (xy 271.78 123.19000000000001)) (stroke (width 0) (type default)))(global_label "SERVO_EN" (shape bidirectional) (at 271.78 123.19000000000001 180) (effects (font (size .8 .8)) (justify right)))(wire (pts (xy 266.7 125.73) (xy 271.78 125.73)) (stroke (width 0) (type default)))(global_label "GND" (shape bidirectional) (at 271.78 125.73 180) (effects (font (size .8 .8)) (justify right)))(wire (pts (xy 328.93 123.19000000000001) (xy 323.85 123.19000000000001)) (stroke (width 0) (type default)))(global_label "GND" (shape bidirectional) (at 323.85 123.19000000000001 0) (effects (font (size .8 .8)) (justify left)))(wire (pts (xy 328.93 125.73) (xy 323.85 125.73)) (stroke (width 0) (type default)))(global_label "3V3" (shape bidirectional) (at 323.85 125.73 0) (effects (font (size .8 .8)) (justify left)))(wire (pts (xy 361.95 123.19000000000001) (xy 367.03 123.19000000000001)) (stroke (width 0) (type default)))(global_label "LOGIC_5V" (shape bidirectional) (at 367.03 123.19000000000001 180) (effects (font (size .8 .8)) (justify right)))(wire (pts (xy 361.95 125.73) (xy 367.03 125.73)) (stroke (width 0) (type default)))(global_label "GND" (shape bidirectional) (at 367.03 125.73 180) (effects (font (size .8 .8)) (justify right)))(wire (pts (xy 41.910000000000004 162.56) (xy 36.830000000000005 162.56)) (stroke (width 0) (type default)))(global_label "BAT_RAW" (shape bidirectional) (at 36.830000000000005 162.56 0) (effects (font (size .8 .8)) (justify left)))(wire (pts (xy 74.93 162.56) (xy 80.01 162.56)) (stroke (width 0) (type default)))(global_label "GND" (shape bidirectional) (at 80.01 162.56 180) (effects (font (size .8 .8)) (justify right)))(text "Prototype 3A; coordinate with harness fuse, inrush and measured load" (at 153.67000000000002 174.1 0) (effects (font (size 0.7 0.7))))(wire (pts (xy 137.16000000000003 162.56) (xy 132.08 162.56)) (stroke (width 0) (type default)))(global_label "BAT_RAW" (shape bidirectional) (at 132.08 162.56 0) (effects (font (size .8 .8)) (justify left)))(wire (pts (xy 170.18 162.56) (xy 175.26000000000002 162.56)) (stroke (width 0) (type default)))(global_label "BAT_FUSED" (shape bidirectional) (at 175.26000000000002 162.56 180) (effects (font (size .8 .8)) (justify right)))(text "Reverse input protection: pin2/tab drain=fused input; pin3 source=VBAT" (at 250.19 175.37 0) (effects (font (size 0.7 0.7))))(wire (pts (xy 233.68 161.29) (xy 228.6 161.29)) (stroke (width 0) (type default)))(global_label "RP_GATE" (shape bidirectional) (at 228.6 161.29 0) (effects (font (size .8 .8)) (justify left)))(wire (pts (xy 233.68 163.83) (xy 228.6 163.83)) (stroke (width 0) (type default)))(global_label "BAT_FUSED" (shape bidirectional) (at 228.6 163.83 0) (effects (font (size .8 .8)) (justify left)))(wire (pts (xy 266.7 161.29) (xy 271.78 161.29)) (stroke (width 0) (type default)))(global_label "VBAT" (shape bidirectional) (at 271.78 161.29 180) (effects (font (size .8 .8)) (justify right)))(wire (pts (xy 328.93 162.56) (xy 323.85 162.56)) (stroke (width 0) (type default)))(global_label "RP_GATE" (shape bidirectional) (at 323.85 162.56 0) (effects (font (size .8 .8)) (justify left)))(wire (pts (xy 361.95 162.56) (xy 367.03 162.56)) (stroke (width 0) (type default)))(global_label "GND" (shape bidirectional) (at 367.03 162.56 180) (effects (font (size .8 .8)) (justify right)))(text "12V standoff; 19.9V specified clamp; downstream of F1/Q1" (at 58.42 210.93 0) (effects (font (size 0.7 0.7))))(wire (pts (xy 41.910000000000004 199.39000000000001) (xy 36.830000000000005 199.39000000000001)) (stroke (width 0) (type default)))(global_label "VBAT" (shape bidirectional) (at 36.830000000000005 199.39000000000001 0) (effects (font (size .8 .8)) (justify left)))(wire (pts (xy 74.93 199.39000000000001) (xy 80.01 199.39000000000001)) (stroke (width 0) (type default)))(global_label "GND" (shape bidirectional) (at 80.01 199.39000000000001 180) (effects (font (size .8 .8)) (justify right)))(text "10V gate-source clamp, cathode at source" (at 153.67000000000002 210.93 0) (effects (font (size 0.7 0.7))))(wire (pts (xy 137.16000000000003 199.39000000000001) (xy 132.08 199.39000000000001)) (stroke (width 0) (type default)))(global_label "VBAT" (shape bidirectional) (at 132.08 199.39000000000001 0) (effects (font (size .8 .8)) (justify left)))(wire (pts (xy 170.18 199.39000000000001) (xy 175.26000000000002 199.39000000000001)) (stroke (width 0) (type default)))(global_label "RP_GATE" (shape bidirectional) (at 175.26000000000002 199.39000000000001 180) (effects (font (size .8 .8)) (justify right)))(text "Under U6; <=1.35mm body, >=2mm module standoff" (at 250.19 210.93 0) (effects (font (size 0.7 0.7))))(wire (pts (xy 233.68 199.39000000000001) (xy 228.6 199.39000000000001)) (stroke (width 0) (type default)))(global_label "VBAT" (shape bidirectional) (at 228.6 199.39000000000001 0) (effects (font (size .8 .8)) (justify left)))(wire (pts (xy 266.7 199.39000000000001) (xy 271.78 199.39000000000001)) (stroke (width 0) (type default)))(global_label "GND" (shape bidirectional) (at 271.78 199.39000000000001 180) (effects (font (size .8 .8)) (justify right)))(text "Under U5; <=1.35mm body, >=2mm module standoff" (at 345.44 210.93 0) (effects (font (size 0.7 0.7))))(wire (pts (xy 328.93 199.39000000000001) (xy 323.85 199.39000000000001)) (stroke (width 0) (type default)))(global_label "LOGIC_5V" (shape bidirectional) (at 323.85 199.39000000000001 0) (effects (font (size .8 .8)) (justify left)))(wire (pts (xy 361.95 199.39000000000001) (xy 367.03 199.39000000000001)) (stroke (width 0) (type default)))(global_label "GND" (shape bidirectional) (at 367.03 199.39000000000001 180) (effects (font (size .8 .8)) (justify right)))(text "Under U6; <=1.35mm body, >=2mm module standoff" (at 58.42 249.03 0) (effects (font (size 0.7 0.7))))(wire (pts (xy 41.910000000000004 237.49) (xy 36.830000000000005 237.49)) (stroke (width 0) (type default)))(global_label "SERVO_5V" (shape bidirectional) (at 36.830000000000005 237.49 0) (effects (font (size .8 .8)) (justify left)))(wire (pts (xy 74.93 237.49) (xy 80.01 237.49)) (stroke (width 0) (type default)))(global_label "GND" (shape bidirectional) (at 80.01 237.49 180) (effects (font (size .8 .8)) (justify right))))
